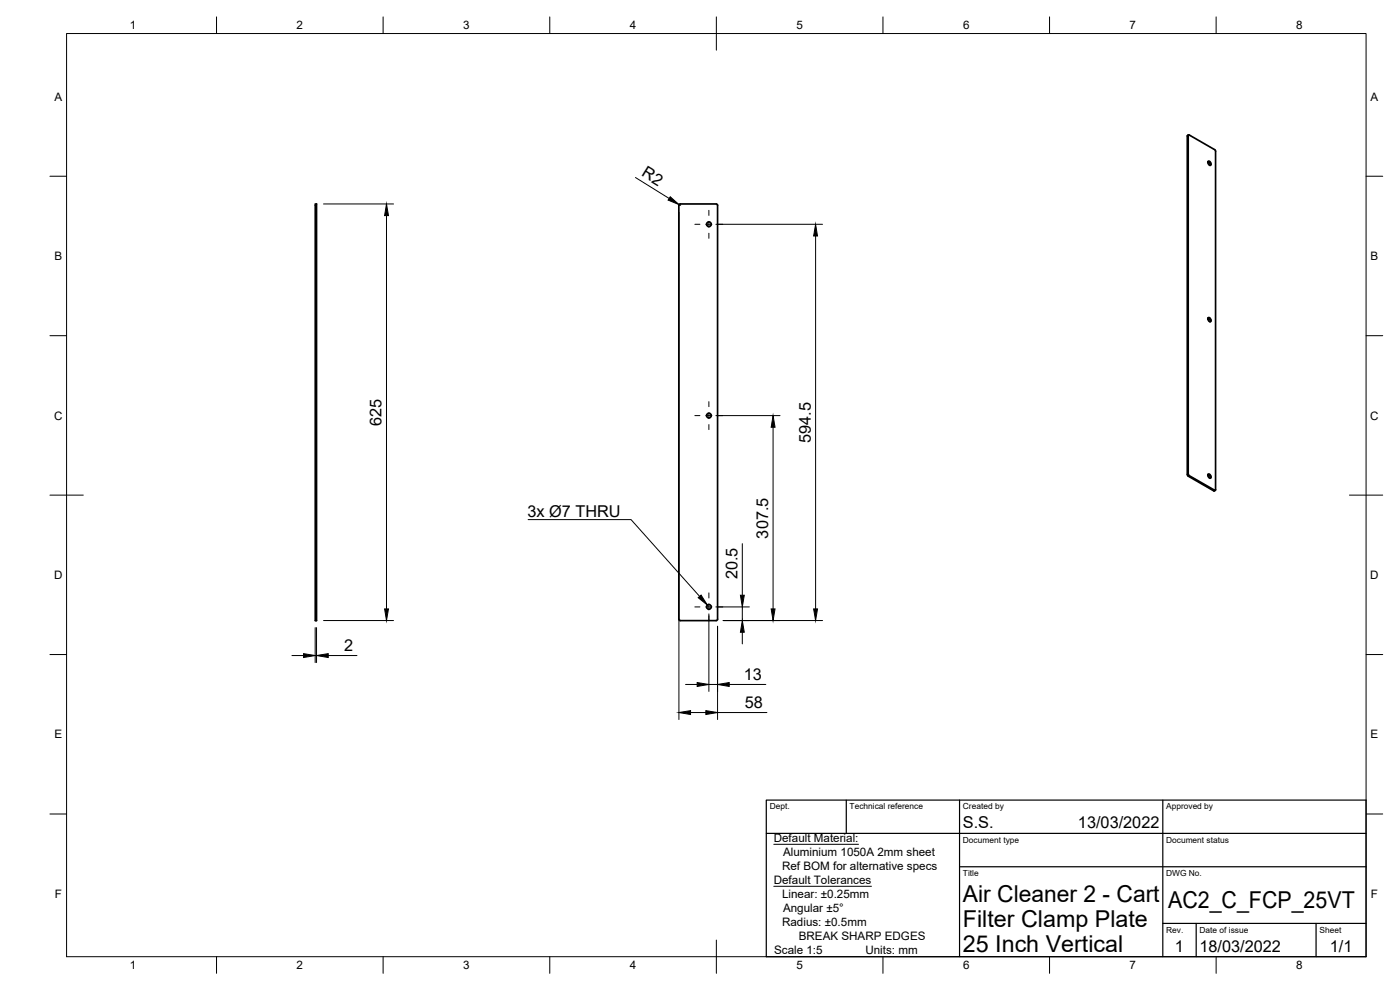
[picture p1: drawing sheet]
<svg xmlns="http://www.w3.org/2000/svg" width="420mm" height="297mm" viewBox="0 0 420 297" stroke-linecap="round" stroke-linejoin="round" font-family="sans-serif">
<!-- layer: Visible -->
<g fill="none" stroke="#000" stroke-width=".51">
<path d="M356.7 40.5l-.4 .3v101.6l.3 .5 7.6 4.4 .5-.2M362.5 48.5l.6 .4 .1 .7M362.5 48.4a.71 .71 0 0 1 .8 .4 .71 .71 0 0 1-.1 .8l-.6-.4zM94.6 61.2h.4v125h-.4zM203.7 61.6v124.2M203.8 61.6l.3-.4h10.9l.3 .4v124.2M362.5 95.4l.6 .5 .1 .7M362.5 95.4a.71 .71 0 0 1 .8 .3 .71 .71 0 0 1-.1 .8l-.6-.4zM362.5 142.4l.6 .4 .1 .7M362.5 142.3a.71 .71 0 0 1 .8 .3 .71 .71 0 0 1-.1 .9l-.6-.4zM364.8 146.9v-101.5l-.3-.5-7.7-4.5-.2 .3v101.5l.3 .5 7.6 4.4M364.8 146.9l-.3 .2"/>
<path d="M203.8 185.8l.3 .4h10.8l.4-.4"/>
<circle cx="212.8" cy="67.3" r=".71"/>
<circle cx="212.8" cy="124.7" r=".71"/>
<circle cx="212.8" cy="182.1" r=".71"/>
</g>
<!-- layer: Visible Narrow -->
<path d="M356.6 40.7l-.3 .1M356.6 142.2l-.3 .2M356.9 142.7l-.3 .2M364.5 147.1l-.3 .2" fill="none" stroke="#000" stroke-width=".3"/>
<!-- layer: Border -->
<g fill="none" stroke="#000" stroke-width=".3">
<path d="M20 10.1h390v276.9h-390zM65 5.1v5M115 5.1v5M165 5.1v5M215 5.1v10M265 5.1v5M315 5.1v5M365 5.1v5M15 52.9h5M410 52.9h5M15 100.7h5M410 100.7h5"/>
<path d="M15 148.6h10M405 148.6h10M15 196.4h5M410 196.4h5M15 244.2h5M410 244.2h5M65 287v5M115 287v5M165 287v5M215 282.1v9.9M265 287v5M315 287v5"/>
<path d="M365 287v5"/>
</g>
<!-- layer: TitleBlock -->
<path d="M230 240.1h180v46.9h-180zM230 250h180M254 240.1v9.9M288 240.1v46.9M349 240.1v46.9M288 260.1h122M349 277.1h61M359 277.1v9.9M395 277.1v9.9" fill="none" stroke="#000" stroke-width=".36"/>
<!-- layer: Dimensions -->
<g fill="none" stroke="#000" stroke-width=".3">
<path d="M190.7 53.3l10.1 6.2M97.1 61.2h21M116 64.7v118M203.8 63.7v152.2M203.8 61.4l.4 .2M214.8 67.3h32.1M244.8 70.8v111.9M214.8 124.7h19.3M232 128.2v54.5M222.8 163.1v15.5M87.6 196.7h3.5M94.6 188.3v10.5"/>
<path d="M94.6 196.7h.4M95 188.3v10.5M97.1 186.2h21M98.5 196.7h8.6M212.7 184.2v23.3M214.8 182.1h10.1M215.3 187.9v28M217 186.2h29.9M222.8 182.1v4.1M222.8 189.7v3.5M205.7 205.4h3.5M207.2 213.8h4.6"/>
<path d="M212.7 205.4h2.6M215.3 213.8h14.9M218.8 205.4h11"/>
</g>
<g fill="#000" stroke="#000" stroke-width=".3">
<path d="M201.1 59l2.7 2.4-3.3-1.4zM116 61.2l.6 3.5h-1.2zM244.8 67.3l.5 3.5h-1.1zM232 124.7l.6 3.5h-1.2zM222.2 178.6h1.2l-.6 3.5zM91.1 196.1l3.5 .6-3.5 .6zM95 196.7l3.5-.6v1.2zM115.4 182.7h1.2l-.6 3.5zM222.8 186.2l.6 3.5h-1.2zM231.4 182.7h1.2l-.6 3.5zM244.2 182.7h1.1l-.5 3.5zM203.8 213.8l3.4-.6v1.2z"/>
<path d="M209.2 204.8l3.5 .6-3.5 .6zM211.8 213.2l3.5 .6-3.5 .6zM215.3 205.4l3.5-.6v1.2z"/>
</g>
<!-- layer: Annotations -->
<path d="M209.5 179.3l.9-.8 1.9 3.1z" fill="#000" stroke="#000" stroke-width=".3"/>
<path d="M158.5 155.9h30.9l20.6 23.1M232.2 253.3h25.4M232.2 265.9h29.3" fill="none" stroke="#000" stroke-width=".3"/>
<!-- layer: Center Lines -->
<g fill="none" stroke="#000" stroke-width=".3">
<path d="M208.5 67.3h1.6M211.9 67.3h1.7M212.7 63.1v1.5M212.7 66.4v1.8M212.7 70v1.5M215.4 67.3h1.5M208.5 124.7h1.6M211.9 124.7h1.7M212.7 120.5v1.5M212.7 123.8v1.8M212.7 127.4v1.5M215.4 124.7h1.5"/>
<path d="M212.7 177.9v1.5M208.5 182.1h1.6M211.9 182.1h1.7M212.7 181.2v1.8M212.7 184.8v1.5M215.4 182.1h1.5"/>
</g>
<g font-size="7">
<text x="289" y="270.6">Air Cleaner 2 - Cart</text>
<text x="350.6" y="272.3">AC2_C_FCP_25VT</text>
<text x="289" y="278.1">Filter Clamp Plate</text>
<text x="289" y="285.5">25 Inch Vertical</text>
</g>
<g font-size="4.9">
<text x="192.3" y="52.6" transform="rotate(32 192.3 52.6)">R2</text>
<text x="114.5" y="127.8" transform="rotate(-90 114.5 127.8)">625</text>
<text x="243.3" y="132.9" transform="rotate(-90 243.3 132.9)">594.5</text>
<text x="158.3" y="155.2">3x Ø7 THRU</text>
<text x="230.5" y="161.6" transform="rotate(-90 230.5 161.6)">307.5</text>
<text x="221.3" y="173.8" transform="rotate(-90 221.3 173.8)">20.5</text>
<text x="103.3" y="195.3">2</text>
<text x="223.2" y="203.9">13</text>
<text x="223.5" y="212.3">58</text>
<text x="289" y="248.5">S.S.</text>
<text x="323.5" y="248.5">13/03/2022</text>
<text x="352.6" y="285.7">1</text>
<text x="360" y="285.5">18/03/2022</text>
<text x="399.1" y="285.7">1/1</text>
</g>
<g font-size="3.5">
<text x="39" y="8.8">1</text>
<text x="89" y="8.8">2</text>
<text x="139" y="8.8">3</text>
<text x="189" y="8.8">4</text>
<text x="239" y="8.8">5</text>
<text x="289" y="8.8">6</text>
<text x="339" y="8.8">7</text>
<text x="389" y="8.8">8</text>
<text x="16.3" y="30.2">A</text>
<text x="411.3" y="30.2">A</text>
<text x="16.3" y="78">B</text>
<text x="411.3" y="78">B</text>
<text x="16.2" y="125.9">C</text>
<text x="411.2" y="125.9">C</text>
<text x="16.2" y="173.7">D</text>
<text x="411.2" y="173.7">D</text>
<text x="16.3" y="221.6">E</text>
<text x="411.3" y="221.6">E</text>
<text x="232.2" y="252.6">Default Material:</text>
<text x="235" y="256.8">Aluminium 1050A 2mm sheet</text>
<text x="234.7" y="261">Ref BOM for alternative specs</text>
<text x="16.4" y="269.4">F</text>
<text x="232.2" y="265.2">Default Tolerances</text>
<text x="234.7" y="269.4">Linear: ±0.25mm</text>
<text x="411.4" y="269.4">F</text>
<text x="235" y="273.5">Angular ±5°</text>
<text x="234.7" y="277.7">Radius: ±0.5mm</text>
<text x="239.7" y="281.9">BREAK SHARP EDGES</text>
<text x="232.3" y="286.1">Scale 1:5</text>
<text x="259.7" y="286.1">Units: mm</text>
<text x="39" y="290.8">1</text>
<text x="89" y="290.8">2</text>
<text x="139" y="290.8">3</text>
<text x="189" y="290.8">4</text>
<text x="239" y="290.8">5</text>
<text x="289" y="290.8">6</text>
<text x="339" y="290.8">7</text>
<text x="389" y="290.8">8</text>
</g>
<g font-size="2.5">
<text x="231" y="242.9">Dept.</text>
<text x="255" y="242.9">Technical reference</text>
<text x="289" y="242.9">Created by</text>
<text x="350" y="242.9">Approved by</text>
<text x="289" y="252.8">Document type</text>
<text x="350" y="252.8">Document status</text>
<text x="289" y="262.9">Title</text>
<text x="350" y="262.9">DWG No.</text>
<text x="350" y="279.9">Rev.</text>
<text x="360" y="279.9">Date of issue</text>
<text x="396" y="279.9">Sheet</text>
</g>
</svg>
